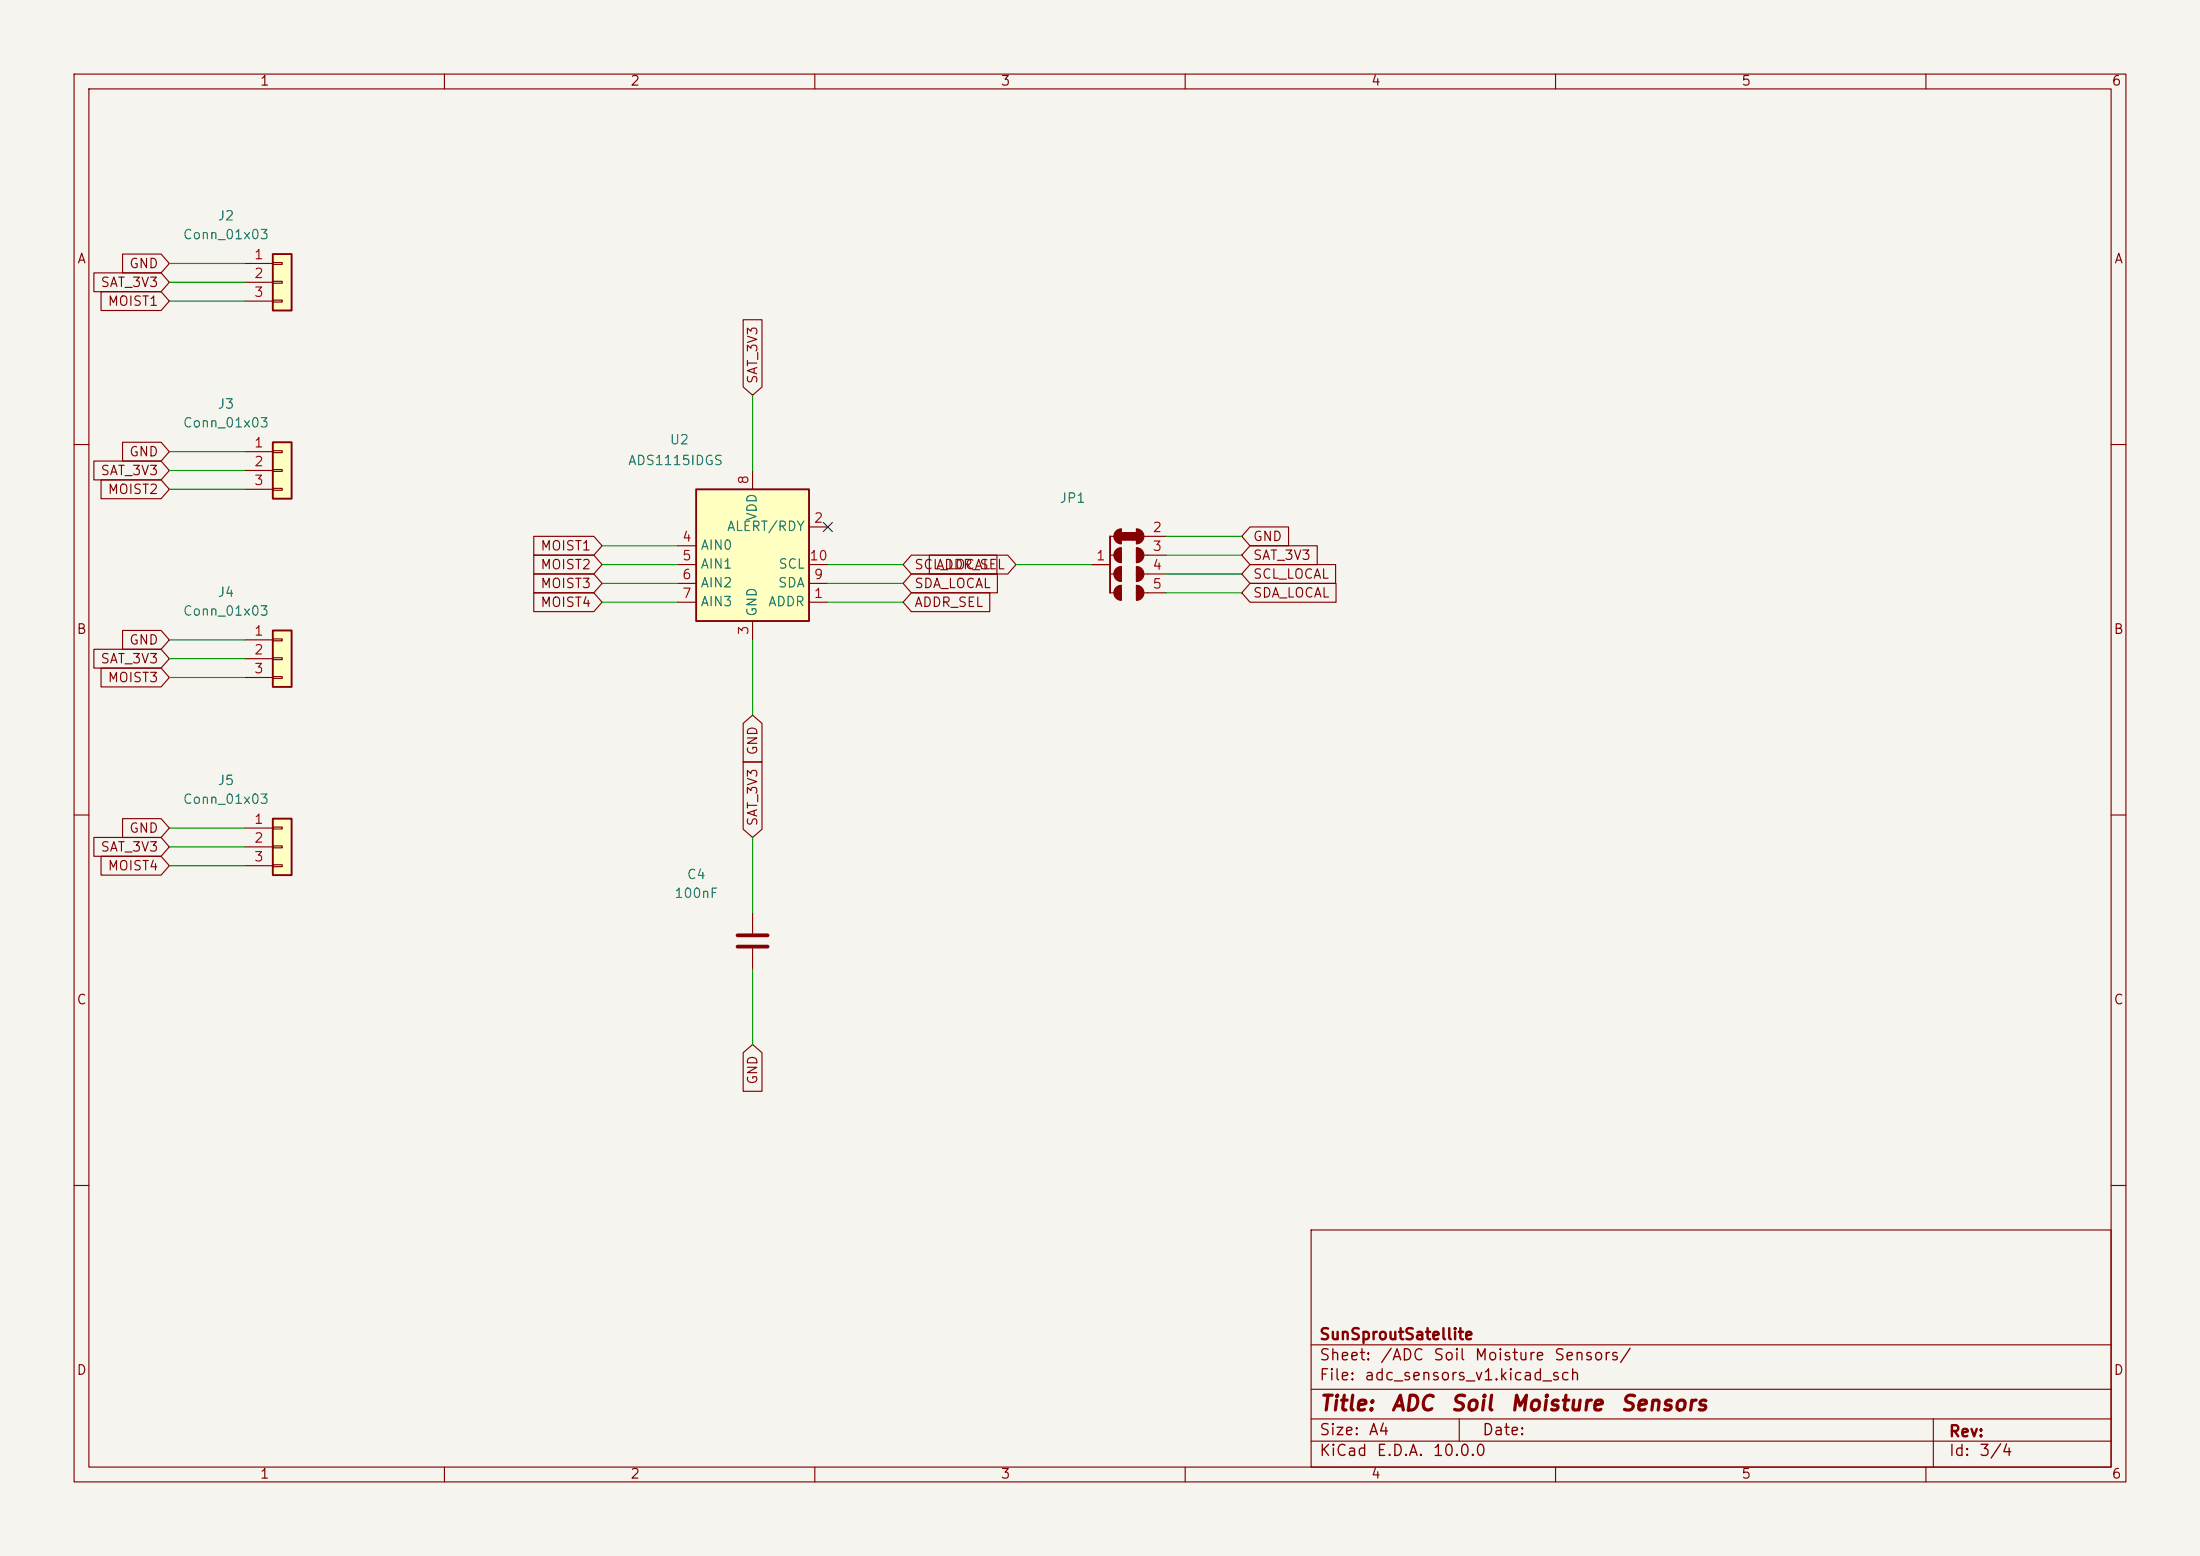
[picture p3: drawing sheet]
<svg xmlns="http://www.w3.org/2000/svg" width="297mm" height="210mm" viewBox="0 0 297 210" stroke-linecap="round" stroke-linejoin="round" font-family="sans-serif">
<path d="M0 0h297v210h-297z" fill="#f5f4ef" stroke="#f5f4ef" stroke-width=".14"/>
<g fill="none" stroke="#840000" stroke-width=".15">
<path d="M10 10h277v190h-277zM12 12h273v186h-273zM60 10v2M110 10v2M160 10v2M210 10v2M260 10v2M10 60h2M285 60h2M10 110h2M285 110h2M10 160h2"/>
<path d="M177 166h108v32h-108zM285 160h2M60 198v2M110 198v2M160 198v2M177 194.5h108M177 191.5h108M177 187.5h108M177 181.5h108M197 191.5v3M210 198v2M260 198v2"/>
<path d="M261 191.5v6.5"/>
</g>
<path d="M36.8 34.3h2.6v7.6h-2.6z" fill="#ffffc2"/>
<path d="M36.8 34.3h2.6v7.6h-2.6zM149.9 72.4v7.6" fill="none" stroke="#840000" stroke-width=".25"/>
<g fill="none" stroke="#840000" stroke-width=".15">
<path d="M33 35.6h3.8M33 38.1h3.8M36.8 35.4h1.3v.3h-1.3zM36.8 38h1.3v.2h-1.3zM33 40.6h3.8M36.8 40.5h1.3v.3h-1.3zM147.3 76.2h2.6M149.9 72.4h1.5M149.9 74.9h1.5M149.9 77.5h1.5M153.4 72.4h4.1M153.4 74.9h4.1"/>
<path d="M153.4 77.5h4.1M149.9 80h1.5M153.4 80h4.1M101.6 123.2v2.8M101.6 128v2.8"/>
</g>
<path d="M99.6 126.2h4M99.6 127.8h4" fill="none" stroke="#840000" stroke-width=".51"/>
<g fill="#840000" stroke="#840000" stroke-width=".15">
<path d="M151.4 71.9h.5v1h-.5z"/>
<path d="M150.7 71.7l.3-.3h.4v2a1.02 1.02 0 0 1-.9-.6 1.02 1.02 0 0 1 .2-1.1z"/>
<path d="M150.7 74.2l.3-.2 .4-.1v2a1.02 1.02 0 0 1-.9-.6 1.02 1.02 0 0 1 .2-1.1z"/>
<path d="M150.7 76.8l.3-.3h.4v2a1.02 1.02 0 0 1-.9-.6 1.02 1.02 0 0 1 .2-1.1z"/>
<path d="M150.7 79.3l.3-.2 .4-.1v2a1.02 1.02 0 0 1-.9-.6 1.02 1.02 0 0 1 .2-1.1z"/>
<path d="M151.9 71.9h1v1h-1z"/>
<path d="M152.9 71.9h.5v1h-.5z"/>
<path d="M153.4 71.4a1.02 1.02 0 0 1 1 1 1.02 1.02 0 0 1-1 1z"/>
<path d="M153.4 73.9a1.02 1.02 0 0 1 1 1 1.02 1.02 0 0 1-1 1z"/>
<path d="M153.4 76.5a1.02 1.02 0 0 1 1 1 1.02 1.02 0 0 1-1 1z"/>
<path d="M153.4 79a1.02 1.02 0 0 1 1 1 1.02 1.02 0 0 1-1 1z"/>
</g>
<path d="M36.8 85.1h2.6v7.6h-2.6z" fill="#ffffc2"/>
<path d="M36.8 85.1h2.6v7.6h-2.6z" fill="none" stroke="#840000" stroke-width=".25"/>
<path d="M33 86.4h3.8M33 88.9h3.8M33 91.4h3.8M36.8 86.2h1.3v.3h-1.3zM36.8 88.8h1.3v.2h-1.3zM36.8 91.3h1.3v.3h-1.3z" fill="none" stroke="#840000" stroke-width=".15"/>
<path d="M36.8 59.7h2.6v7.6h-2.6z" fill="#ffffc2"/>
<path d="M36.8 59.7h2.6v7.6h-2.6z" fill="none" stroke="#840000" stroke-width=".25"/>
<path d="M33 61h3.8M33 63.5h3.8M33 66h3.8M36.8 60.8h1.3v.3h-1.3zM36.8 63.4h1.3v.2h-1.3zM36.8 65.9h1.3v.3h-1.3z" fill="none" stroke="#840000" stroke-width=".15"/>
<path d="M36.8 110.5h2.6v7.6h-2.6z" fill="#ffffc2"/>
<path d="M36.8 110.5h2.6v7.6h-2.6z" fill="none" stroke="#840000" stroke-width=".25"/>
<path d="M33 111.8h3.8M33 114.3h3.8M33 116.8h3.8M36.8 111.6h1.3v.3h-1.3zM36.8 114.2h1.3v.2h-1.3zM36.8 116.7h1.3v.3h-1.3z" fill="none" stroke="#840000" stroke-width=".15"/>
<path d="M94 66h15.2v17.8h-15.2z" fill="#ffffc2"/>
<path d="M94 66h15.2v17.8h-15.2z" fill="none" stroke="#840000" stroke-width=".25"/>
<g fill="none" stroke="#840000" stroke-width=".15">
<path d="M12.7 36.8h9l1.2 1.3-1.2 1.3h-9zM13.6 39.4h8.1l1.2 1.2-1.2 1.3h-8.1zM16.5 34.3h5.2l1.2 1.3-1.2 1.2h-5.2zM16.5 59.7h5.2l1.2 1.3-1.2 1.2h-5.2zM100.3 43.2h2.6v9l-1.3 1.1-1.3-1.1zM12.7 62.2h9l1.2 1.3-1.2 1.3h-9zM13.6 64.8h8.1l1.2 1.2-1.2 1.3h-8.1zM72.1 77.5h8.1l1.1 1.2-1.1 1.3h-8.1zM72.1 74.9h8.1l1.1 1.3-1.1 1.3h-8.1zM72.1 72.4h8.1l1.1 1.3-1.1 1.2h-8.1zM91.4 73.7h2.6M91.4 76.2h2.6"/>
<path d="M91.4 78.7h2.6M101.6 63.5v2.5M109.2 71.1h2.6M109.2 76.2h2.6M109.2 78.7h2.6M123 74.9h11.6v2.6h-11.6l-1.1-1.3zM123 77.5h11.6v2.5h-11.6l-1.1-1.3zM125.5 74.9h10.5l1.2 1.3-1.2 1.3h-10.5zM168.8 71.1h5.2v2.6h-5.2l-1.2-1.3zM168.8 78.7h11.6v2.6h-11.6l-1.2-1.3zM168.8 76.2h11.5v2.5h-11.5l-1.2-1.2zM168.8 73.7h9v2.5h-9l-1.2-1.3z"/>
<path d="M12.7 87.6h9l1.2 1.3-1.2 1.3h-9zM13.6 90.2h8.1l1.2 1.2-1.2 1.3h-8.1zM16.5 85.1h5.2l1.2 1.3-1.2 1.2h-5.2zM72.1 80h8.1l1.1 1.3-1.1 1.3h-8.1zM91.4 81.3h2.6M100.3 97.6l1.3-1.1 1.3 1.1v5.2h-2.6zM101.6 83.8v2.6M109.2 81.3h2.6M123 80h10.6v2.6h-10.6l-1.1-1.3zM12.7 113h9l1.2 1.3-1.2 1.3h-9zM13.6 115.6h8.1l1.2 1.2-1.2 1.3h-8.1zM16.5 110.5h5.2l1.2 1.3-1.2 1.2h-5.2z"/>
<path d="M100.3 102.8h2.6v9.1l-1.3 1.1-1.3-1.1zM100.3 142.1l1.3-1.1 1.3 1.1v5.2h-2.6z"/>
</g>
<g fill="none" stroke="#009600" stroke-width=".15">
<path d="M22.9 38.1h10.1M22.9 35.6h10.1M22.9 40.6h10.1M101.6 53.3v10.2M22.9 61h10.1M22.9 66h10.1M22.9 63.5h10.1M81.3 78.7h10.1M81.3 76.2h10.1M81.3 73.7h10.1M111.8 78.7h10.1M111.8 76.2h10.1"/>
<path d="M137.2 76.2h10.1M157.5 72.4h10.1M157.5 77.5h10.1M157.5 74.9h10.1M22.9 91.4h10.1M22.9 86.4h10.1M22.9 88.9h10.1M81.3 81.3h10.1M101.6 86.4v10.1M111.8 81.3h10.1M157.5 80h10.1M22.9 114.3h10.1"/>
<path d="M22.9 111.8h10.1M22.9 116.8h10.1M101.6 113v10.2M101.6 130.8v10.2"/>
</g>
<path d="M111.2 70.5l1.2 1.2M112.4 70.5l-1.2 1.2" fill="none" stroke="#000084" stroke-width=".15"/>
<g font-size="2" fill="#840000">
<text x="178" y="190.9">Title:</text>
<text x="187.7" y="190.9">ADC</text>
<text x="195.7" y="190.9">Soil</text>
<text x="203.7" y="190.9">Moisture</text>
<text x="218.6" y="190.9">Sensors</text>
</g>
<g font-size="1.5" fill="#840000">
<text x="178" y="184">Sheet:</text>
<text x="178" y="181.2">SunSproutSatellite</text>
<text x="186.2" y="184">/ADC</text>
<text x="193.4" y="184">Soil</text>
<text x="199" y="184">Moisture</text>
<text x="209.7" y="184">Sensors/</text>
<text x="178" y="186.7">File:</text>
<text x="184.1" y="186.7">adc_sensors_v1.kicad_sch</text>
<text x="178" y="196.9">KiCad</text>
<text x="178" y="194.1">Size:</text>
<text x="184.7" y="194.1">A4</text>
<text x="185.7" y="196.9">E.D.A.</text>
<text x="193.3" y="196.9">10.0.0</text>
<text x="200" y="194.1">Date:</text>
<text x="263" y="194.3">Rev:</text>
<text x="263" y="196.9">Id:</text>
<text x="267.1" y="196.9">3/4</text>
</g>
<g font-size="1.3" fill="#840000">
<text x="35" y="11.9">1</text>
<text x="85" y="11.9">2</text>
<text x="135" y="11.9">3</text>
<text x="185" y="11.9">4</text>
<text x="235" y="11.9">5</text>
<text x="285" y="11.9">6</text>
<text x="10.3" y="35.9">A</text>
<text x="285.3" y="35.9">A</text>
<text x="13.5" y="39.1">SAT_3V3</text>
<text x="14.5" y="41.6">MOIST1</text>
<text x="17.4" y="36.5">GND</text>
<text x="102.6" y="51.9" transform="rotate(-90 102.6 51.9)">SAT_3V3</text>
<text x="13.5" y="64.5">SAT_3V3</text>
<text x="17.4" y="61.9">GND</text>
<text x="14.5" y="67">MOIST2</text>
<text x="72.9" y="77.2">MOIST2</text>
<text x="72.9" y="74.6">MOIST1</text>
<text x="123.3" y="77.2">SCL_LOCAL</text>
<text x="126.3" y="77.2">ADDR_SEL</text>
<text x="169.1" y="73.3">GND</text>
<text x="169.1" y="75.9">SAT_3V3</text>
<text x="72.9" y="82.2">MOIST4</text>
<text x="72.9" y="79.7">MOIST3</text>
<text x="123.3" y="82.2">ADDR_SEL</text>
<text x="123.3" y="79.7">SDA_LOCAL</text>
<text x="169.1" y="81">SDA_LOCAL</text>
<text x="169.1" y="78.4">SCL_LOCAL</text>
<text x="10.3" y="85.9">B</text>
<text x="13.5" y="89.9">SAT_3V3</text>
<text x="17.4" y="87.3">GND</text>
<text x="285.3" y="85.9">B</text>
<text x="14.5" y="92.4">MOIST3</text>
<text x="102.6" y="102" transform="rotate(-90 102.6 102)">GND</text>
<text x="17.4" y="112.7">GND</text>
<text x="102.6" y="111.6" transform="rotate(-90 102.6 111.6)">SAT_3V3</text>
<text x="13.5" y="115.3">SAT_3V3</text>
<text x="14.5" y="117.8">MOIST4</text>
<text x="10.3" y="135.9">C</text>
<text x="285.3" y="135.9">C</text>
<text x="102.6" y="146.5" transform="rotate(-90 102.6 146.5)">GND</text>
<text x="10.3" y="185.9">D</text>
<text x="285.3" y="185.9">D</text>
<text x="35" y="199.9">1</text>
<text x="85" y="199.9">2</text>
<text x="135" y="199.9">3</text>
<text x="185" y="199.9">4</text>
<text x="235" y="199.9">5</text>
<text x="285" y="199.9">6</text>
</g>
<g font-size="1.3" fill="#006464">
<text x="24.6" y="32.6">Conn_01x03</text>
<text x="29.3" y="30.1">J2</text>
<text x="24.6" y="58">Conn_01x03</text>
<text x="29.3" y="55.5">J3</text>
<text x="84.7" y="63.1">ADS1115IDGS</text>
<text x="90.3" y="60.3">U2</text>
<text x="98" y="72">ALERT/RDY</text>
<text x="102.5" y="70.4" transform="rotate(-90 102.5 70.4)">VDD</text>
<text x="143" y="68.2">JP1</text>
<text x="94.5" y="74.5">AIN0</text>
<text x="94.5" y="77.1">AIN1</text>
<text x="105" y="77.1">SCL</text>
<text x="24.6" y="83.4">Conn_01x03</text>
<text x="29.3" y="80.9">J4</text>
<text x="94.5" y="79.6">AIN2</text>
<text x="94.5" y="82.1">AIN3</text>
<text x="102.5" y="83.3" transform="rotate(-90 102.5 83.3)">GND</text>
<text x="103.6" y="82.1">ADDR</text>
<text x="104.9" y="79.6">SDA</text>
<text x="29.3" y="106.3">J5</text>
<text x="24.6" y="108.8">Conn_01x03</text>
<text x="92.6" y="119">C4</text>
<text x="90.9" y="121.5">100nF</text>
</g>
<g font-size="1.3" fill="#a90000">
<text x="34.2" y="35.3">1</text>
<text x="34.2" y="37.8">2</text>
<text x="34.2" y="40.4">3</text>
<text x="34.2" y="60.7">1</text>
<text x="34.2" y="63.2">2</text>
<text x="34.2" y="65.8">3</text>
<text x="101.3" y="65.5" transform="rotate(-90 101.3 65.5)">8</text>
<text x="109.8" y="70.9">2</text>
<text x="92" y="73.4">4</text>
<text x="92" y="75.9">5</text>
<text x="109.2" y="75.9">10</text>
<text x="147.9" y="75.9">1</text>
<text x="155.5" y="72.1">2</text>
<text x="155.5" y="74.7">3</text>
<text x="155.5" y="77.2">4</text>
<text x="92" y="78.5">6</text>
<text x="92" y="81">7</text>
<text x="109.8" y="81">1</text>
<text x="109.8" y="78.5">9</text>
<text x="155.5" y="79.8">5</text>
<text x="34.2" y="86.1">1</text>
<text x="34.2" y="88.6">2</text>
<text x="101.3" y="85.8" transform="rotate(-90 101.3 85.8)">3</text>
<text x="34.2" y="91.2">3</text>
<text x="34.2" y="111.5">1</text>
<text x="34.2" y="114">2</text>
<text x="34.2" y="116.6">3</text>
</g>
</svg>
